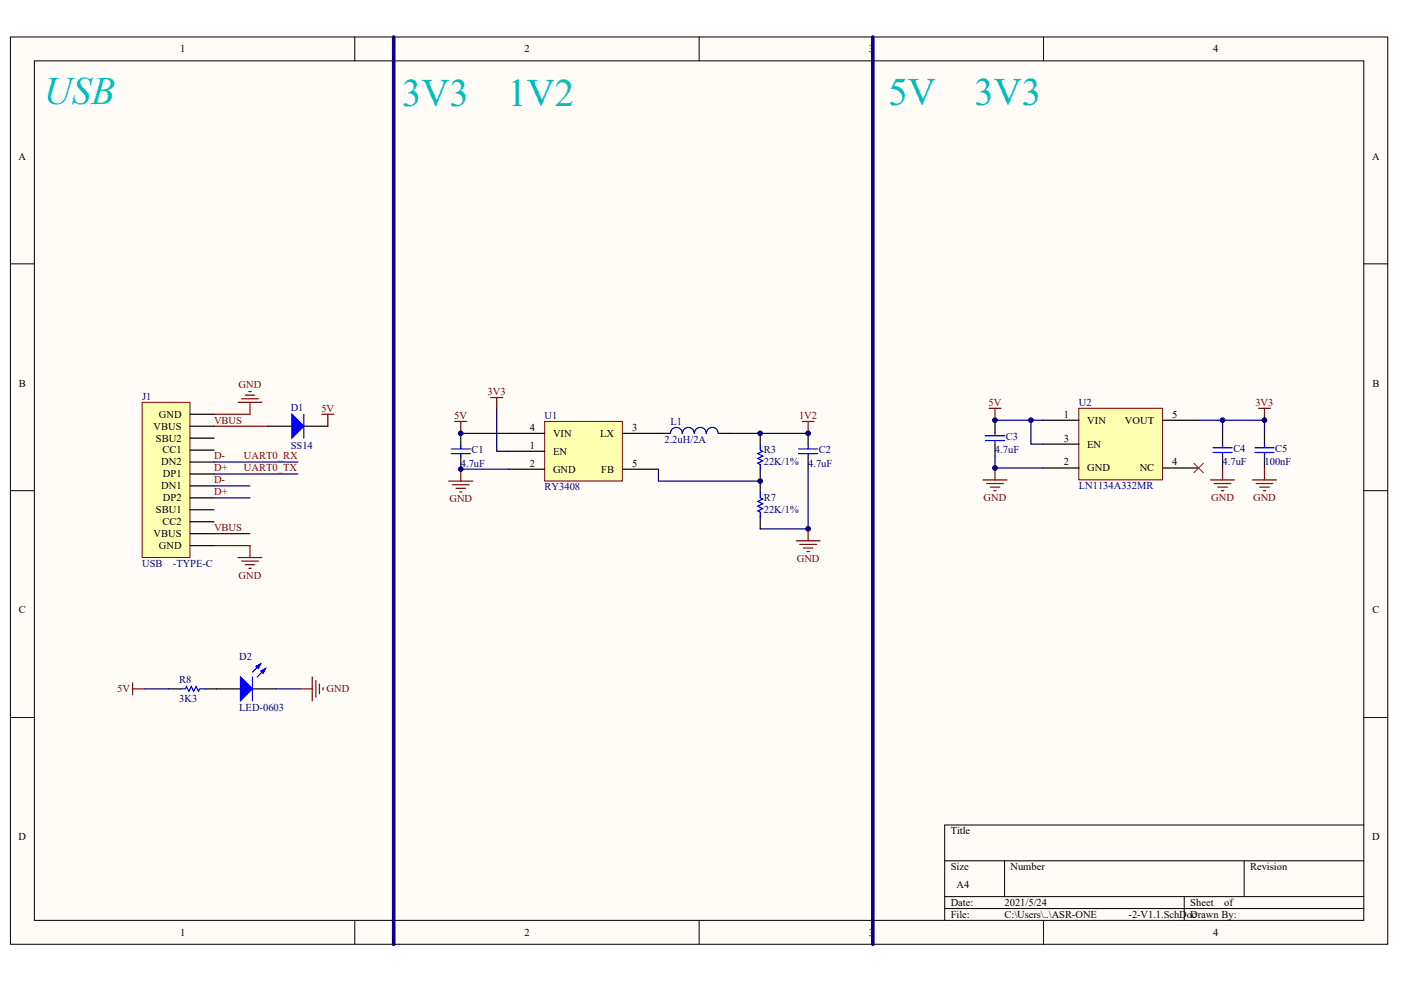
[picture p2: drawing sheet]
<svg xmlns="http://www.w3.org/2000/svg" width="287mm" height="202mm" viewBox="0 0 287 202" stroke-linecap="round" stroke-linejoin="round" font-family="sans-serif">
<g fill="#fffcf8" stroke="#000" stroke-width=".2">
<path d="M2.1 7.6h282v185.8h-282z"/>
<path d="M7 12.5h272.2v176h-272.2z"/>
</g>
<g fill="none" stroke="#000" stroke-width=".2">
<path d="M72.6 7.6v4.9M143.1 7.6v4.9M213.6 7.6v4.9M2.1 54h4.9M279.2 54h4.9M2.1 100.5h4.9M279.2 100.5h4.9M2.1 147h4.9M279.2 147h4.9M193.4 176.3h85.8M205.7 176.3v7.3M254.7 176.3v7.3"/>
<path d="M279.2 169h-85.8v19.5M72.6 188.5v4.9M143.1 188.5v4.9M193.4 183.6h85.8M193.4 186.1h85.8M213.6 188.5v4.9M242.4 183.6v4.9"/>
</g>
<g fill="none" stroke="#800000" stroke-width=".25">
<path d="M91.9 98.5h4.9M92.6 99.3h3.4M93.1 86.3h2.5M94.3 86.3v2.5M94.3 96.1v2.4M100.5 81.4h2.4M101.7 81.4v2.5M164.2 86.3h2.5M165.4 86.3v2.5M201.2 98.3h4.9M202 99h3.4M202.5 83.6h2.4"/>
<path d="M202.7 99.8h2M203.7 83.6v2.5M203.7 95.8v2.5M247.8 98.3h4.9M248.6 99h3.4M249.3 99.8h2M250.3 95.8v2.5M257.6 83.6h2.5M258.9 83.6v2.5M93.3 100h2M94.1 100.7h.5M163 110.8h4.9"/>
<path d="M163.7 111.5h3.5M164.5 112.2h1.9M165.2 113h.5M165.4 108.3v2.5M203.4 100.5h.5M250 100.5h.5"/>
</g>
<g fill="none" stroke="#000" stroke-width=".25">
<path d="M94.3 88.8v2.4M94.3 93.6v2.5M134.8 88.8h2.4M147 88.8h2.5M155.6 88.8v2.4M155.6 96.1v4.9M165.4 88.8v2.4M165.4 93.6v2.5M203.7 86.1v2.4M203.7 91v2.4M250.3 88.5v2.5M250.3 93.4v2.4"/>
<path d="M155.6 105.9v2.4"/>
</g>
<g fill="none" stroke="#00f" stroke-width=".25">
<path d="M92.4 91.9h3.9M92.4 92.9h3.9M94.3 91.2v.7M94.3 92.9v.7M147 88.8a1.23 1.23 0 0 0-1.2-1.3 1.23 1.23 0 0 0-1.2 1.3 1.23 1.23 0 0 0-1.3-1.3 1.23 1.23 0 0 0-1.2 1.3 1.23 1.23 0 0 0-1.2-1.3 1.23 1.23 0 0 0-1.2 1.3 1.21 1.21 0 0 0-1.2-1.3 1.21 1.21 0 0 0-1.3 1.3M155.6 91.2v1l.5 .2-1 .5 1 .5-1 .5 1 .5-1 .5 .5 .2v1M163.5 91.9h3.9M163.5 92.9h3.9M165.4 91.2v.7M165.4 92.9v.7M201.7 89.2h4M201.7 90.2h4"/>
<path d="M203.7 88.5v.7M203.7 90.2v.8M248.3 91.7h3.9M248.3 92.7h3.9M250.3 91v.7M250.3 92.7v.7M155.6 101v1l.5 .2-1 .5 1 .5-1 .5 1 .5-1 .5 .5 .2v1"/>
</g>
<path d="M94.3 88.8h9.8M94.3 96.1h9.8M101.7 83.9v8.5h2.4M134.8 96.1v2.4h20.8M149.5 88.8h15.9M203.7 86.1h9.8M211 86.1v4.9h2.5" fill="none" stroke="#000080" stroke-width=".25"/>
<path d="M220.9 83.6h17.1v14.7h-17.1z" fill="#ffffb0" stroke="#800000" stroke-width=".2"/>
<path d="M213.5 86.1h7.4M213.5 91h7.4M213.5 95.8h7.4M238 86.1h7.4M238 95.8h7.4" fill="none" stroke="#000" stroke-width=".25"/>
<path d="M203.7 93.4v2.4h9.8" fill="none" stroke="#000080" stroke-width=".25"/>
<path d="M244.4 94.9l2 1.9M246.4 94.9l-2 1.9" fill="none" stroke="#f00" stroke-width=".2"/>
<path d="M111.5 86.3h15.9v12.2h-15.9z" fill="#ffffb0" stroke="#800000" stroke-width=".2"/>
<path d="M54.9 87.3h4.9M62.2 87.3h4.9M104.1 88.8h7.4M104.1 92.4h7.4M104.1 96.1h7.4M127.4 88.8h7.4M127.4 96.1h7.4M258.9 88.5v2.5M258.9 93.4v2.4M34.5 141.1h2.5M41.9 141.1h7.3M51.7 141.1h4.9" fill="none" stroke="#000" stroke-width=".25"/>
<path d="M43.8 94.6h17.2M43.8 97.1h17.2M165.4 96.1v12.2h-9.8M245.4 86.1h13.5v2.4M250.3 86.1v2.4M29.6 141.1h4.9M56.6 141.1h4.9" fill="none" stroke="#000080" stroke-width=".25"/>
<path d="M62.2 84.8v4.9M256.9 91.7h3.9M256.9 92.7h3.9M258.9 91v.7M258.9 92.7v.7M51.7 138.6v4.9M53.4 136l-1.7 1.7M54.4 136.9l-1.8 1.7M37 141.1h.9l.3-.5 .5 1 .5-1 .4 1 .5-1 .5 1 .3-.5h1" fill="none" stroke="#00f" stroke-width=".25"/>
<g fill="none" stroke="#800000" stroke-width=".25">
<path d="M43.8 87.3h11.1M256.4 98.3h4.9M257.1 99h3.5M257.9 99.8h1.9M258.9 95.8v2.5M43.8 111.7h7.4v2.5M48.7 114.2h4.9M49.5 114.9h3.4M50.2 115.7h2M50.9 116.4h.5M258.6 100.5h.5M27.1 139.9v2.4"/>
<path d="M63.9 138.6v4.9M64.7 139.4v3.4M27.1 141.1h2.5M61.5 141.1h2.4M65.4 140.1v2M66.1 140.8v.5"/>
</g>
<g fill="#00f" stroke="#00f" stroke-width=".25">
<path d="M59.8 84.8l2.4 2.5-2.4 2.4z"/>
<path d="M49.2 138.6l2.5 2.5-2.5 2.4z"/>
<path d="M53.4 137.4l1-.5-.5 1z"/>
<path d="M52.4 136.4l1-.4-.5 .9z"/>
</g>
<path d="M29.1 82.4h9.8v31.8h-9.8z" fill="#ffffb0" stroke="#800000" stroke-width=".2"/>
<path d="M38.9 99.5h4.9M38.9 94.6h4.9M38.9 97.1h4.9M38.9 92.2h4.9M38.9 89.7h4.9M38.9 87.3h4.9M38.9 84.8h4.9M38.9 111.7h4.9M38.9 109.3h4.9M38.9 106.9h4.9M38.9 104.4h4.9M38.9 102h4.9" fill="none" stroke="#000" stroke-width=".25"/>
<path d="M48.7 82.4h4.9M49.5 81.7h3.4M50.2 80.9h2M50.9 80.2h.5M51.2 82.4v2.4h-7.4M65.9 84.8h2.4M67.1 84.8v2.5" fill="none" stroke="#800000" stroke-width=".25"/>
<path d="M43.8 99.5h7.4M43.8 102h7.4M43.8 109.3h7.4" fill="none" stroke="#000080" stroke-width=".25"/>
<path d="M80.6 7.6v185.8M178.7 7.6v185.8" fill="none" stroke="#0c0087" stroke-width=".74"/>
<g fill="#000080" stroke="#000080" stroke-width=".2">
<circle cx="94.3" cy="96.1" r=".48"/>
<circle cx="94.3" cy="88.7" r=".48"/>
<circle cx="155.6" cy="98.5" r=".48"/>
<circle cx="155.6" cy="88.7" r=".48"/>
<circle cx="165.4" cy="108.3" r=".48"/>
<circle cx="165.4" cy="88.7" r=".48"/>
<circle cx="203.7" cy="95.8" r=".48"/>
<circle cx="203.7" cy="86.1" r=".48"/>
<circle cx="211" cy="86.1" r=".48"/>
<circle cx="250.3" cy="86.1" r=".48"/>
<circle cx="258.9" cy="86.1" r=".48"/>
</g>
<g font-size="7.9" fill="#00bfbf">
<text x="9" y="21.3">USB</text>
<text x="82.3" y="21.7">3V3</text>
<text x="103.9" y="21.7">1V2</text>
<text x="181.9" y="21.5">5V</text>
<text x="199.5" y="21.5">3V3</text>
</g>
<g font-size="2.2">
<text x="36.9" y="10.7">1</text>
<text x="107.4" y="10.7">2</text>
<text x="177.8" y="10.7">3</text>
<text x="248.3" y="10.7">4</text>
<text x="3.8" y="32.7">A</text>
<text x="280.9" y="32.7">A</text>
<text x="3.9" y="79.2">B</text>
<text x="281" y="79.2">B</text>
<text x="31.4" y="88">VBUS</text>
<text x="32.5" y="85.5">GND</text>
<text x="108.5" y="88.2">4</text>
<text x="113.2" y="89.5">VIN</text>
<text x="122.8" y="89.5">LX</text>
<text x="129.4" y="88.2">3</text>
<text x="217.8" y="85.5">1</text>
<text x="222.6" y="86.8">VIN</text>
<text x="230.3" y="86.8">VOUT</text>
<text x="240" y="85.5">5</text>
<text x="31.9" y="90.4">SBU2</text>
<text x="33" y="95.3">DN2</text>
<text x="33.2" y="92.9">CC1</text>
<text x="108.5" y="91.9">1</text>
<text x="108.5" y="95.6">2</text>
<text x="113.2" y="93.1">EN</text>
<text x="129.4" y="95.6">5</text>
<text x="217.8" y="90.4">3</text>
<text x="217.8" y="95.3">2</text>
<text x="222.6" y="91.7">EN</text>
<text x="240" y="95.3">4</text>
<text x="33" y="100.2">DN1</text>
<text x="33.3" y="97.8">DP1</text>
<text x="113.2" y="96.8">GND</text>
<text x="123.1" y="96.8">FB</text>
<text x="222.6" y="96.5">GND</text>
<text x="233.3" y="96.5">NC</text>
<text x="31.9" y="105.1">SBU1</text>
<text x="33.2" y="107.5">CC2</text>
<text x="33.3" y="102.7">DP2</text>
<text x="31.4" y="110">VBUS</text>
<text x="32.5" y="112.4">GND</text>
<text x="3.9" y="125.6">C</text>
<text x="281" y="125.6">C</text>
<text x="3.8" y="172.1">D</text>
<text x="194.6" y="170.9">Title</text>
<text x="280.9" y="172.1">D</text>
<text x="194.6" y="178.2">Size</text>
<text x="206.9" y="178.2">Number</text>
<text x="255.9" y="178.2">Revision</text>
<text x="194.6" y="185.6">Date:</text>
<text x="195.8" y="181.9">A4</text>
<text x="205.7" y="185.6">2021/5/24</text>
<text x="243.7" y="185.6">Sheet</text>
<text x="250.6" y="185.6">of</text>
<text x="36.9" y="191.7">1</text>
<text x="107.4" y="191.7">2</text>
<text x="177.8" y="191.7">3</text>
<text x="194.6" y="188">File:</text>
<text x="205.7" y="188">C:\Users\..\ASR-ONE</text>
<text x="231" y="188">-2-V1.1.SchDoDrawn By:</text>
<text x="244" y="188">c</text>
<text x="248.3" y="191.7">4</text>
</g>
<g font-size="2.2" fill="#000080">
<text x="29.1" y="81.9">J1</text>
<text x="220.9" y="83.1">U2</text>
<text x="59.5" y="84.1">D1</text>
<text x="111.5" y="85.8">U1</text>
<text x="137.2" y="87">L1</text>
<text x="59.5" y="91.9">SS14</text>
<text x="94.3" y="95.6">4.7uF</text>
<text x="96.5" y="92.9">C1</text>
<text x="136" y="90.7">2.2uH/2A</text>
<text x="156.4" y="95.3">22K/1%</text>
<text x="156.4" y="92.9">R3</text>
<text x="165.4" y="95.6">4.7uF</text>
<text x="167.6" y="92.9">C2</text>
<text x="203.7" y="92.9">4.7uF</text>
<text x="205.9" y="90.2">C3</text>
<text x="250.3" y="95.3">4.7uF</text>
<text x="252.5" y="92.6">C4</text>
<text x="258.9" y="95.3">100nF</text>
<text x="261.1" y="92.6">C5</text>
<text x="111.5" y="100.5">RY3408</text>
<text x="220.9" y="100.2">LN1134A332MR</text>
<text x="156.4" y="105.1">22K/1%</text>
<text x="156.4" y="102.7">R7</text>
<text x="29.1" y="116.1">USB</text>
<text x="35.4" y="116.1">-TYPE-C</text>
<text x="49" y="135.2">D2</text>
<text x="36.7" y="139.8">R8</text>
<text x="36.7" y="143.7">3K3</text>
<text x="49" y="145.7">LED-0603</text>
</g>
<g font-size="2.2" fill="#800000">
<text x="48.8" y="79.4">GND</text>
<text x="99.8" y="80.9">3V3</text>
<text x="202.4" y="83.1">5V</text>
<text x="257" y="83.1">3V3</text>
<text x="43.8" y="86.8">VBUS</text>
<text x="65.8" y="84.3">5V</text>
<text x="93" y="85.8">5V</text>
<text x="163.6" y="85.8">1V2</text>
<text x="43.8" y="94.1">D-</text>
<text x="49.9" y="94.1">UART0_RX</text>
<text x="43.8" y="96.5">D+</text>
<text x="43.8" y="99">D-</text>
<text x="43.8" y="101.4">D+</text>
<text x="49.9" y="96.5">UART0_TX</text>
<text x="92" y="102.9">GND</text>
<text x="201.4" y="102.7">GND</text>
<text x="248" y="102.7">GND</text>
<text x="256.5" y="102.7">GND</text>
<text x="43.8" y="108.8">VBUS</text>
<text x="48.8" y="118.6">GND</text>
<text x="163.1" y="115.1">GND</text>
<text x="24" y="141.8">5V</text>
<text x="66.9" y="141.8">GND</text>
</g>
</svg>
